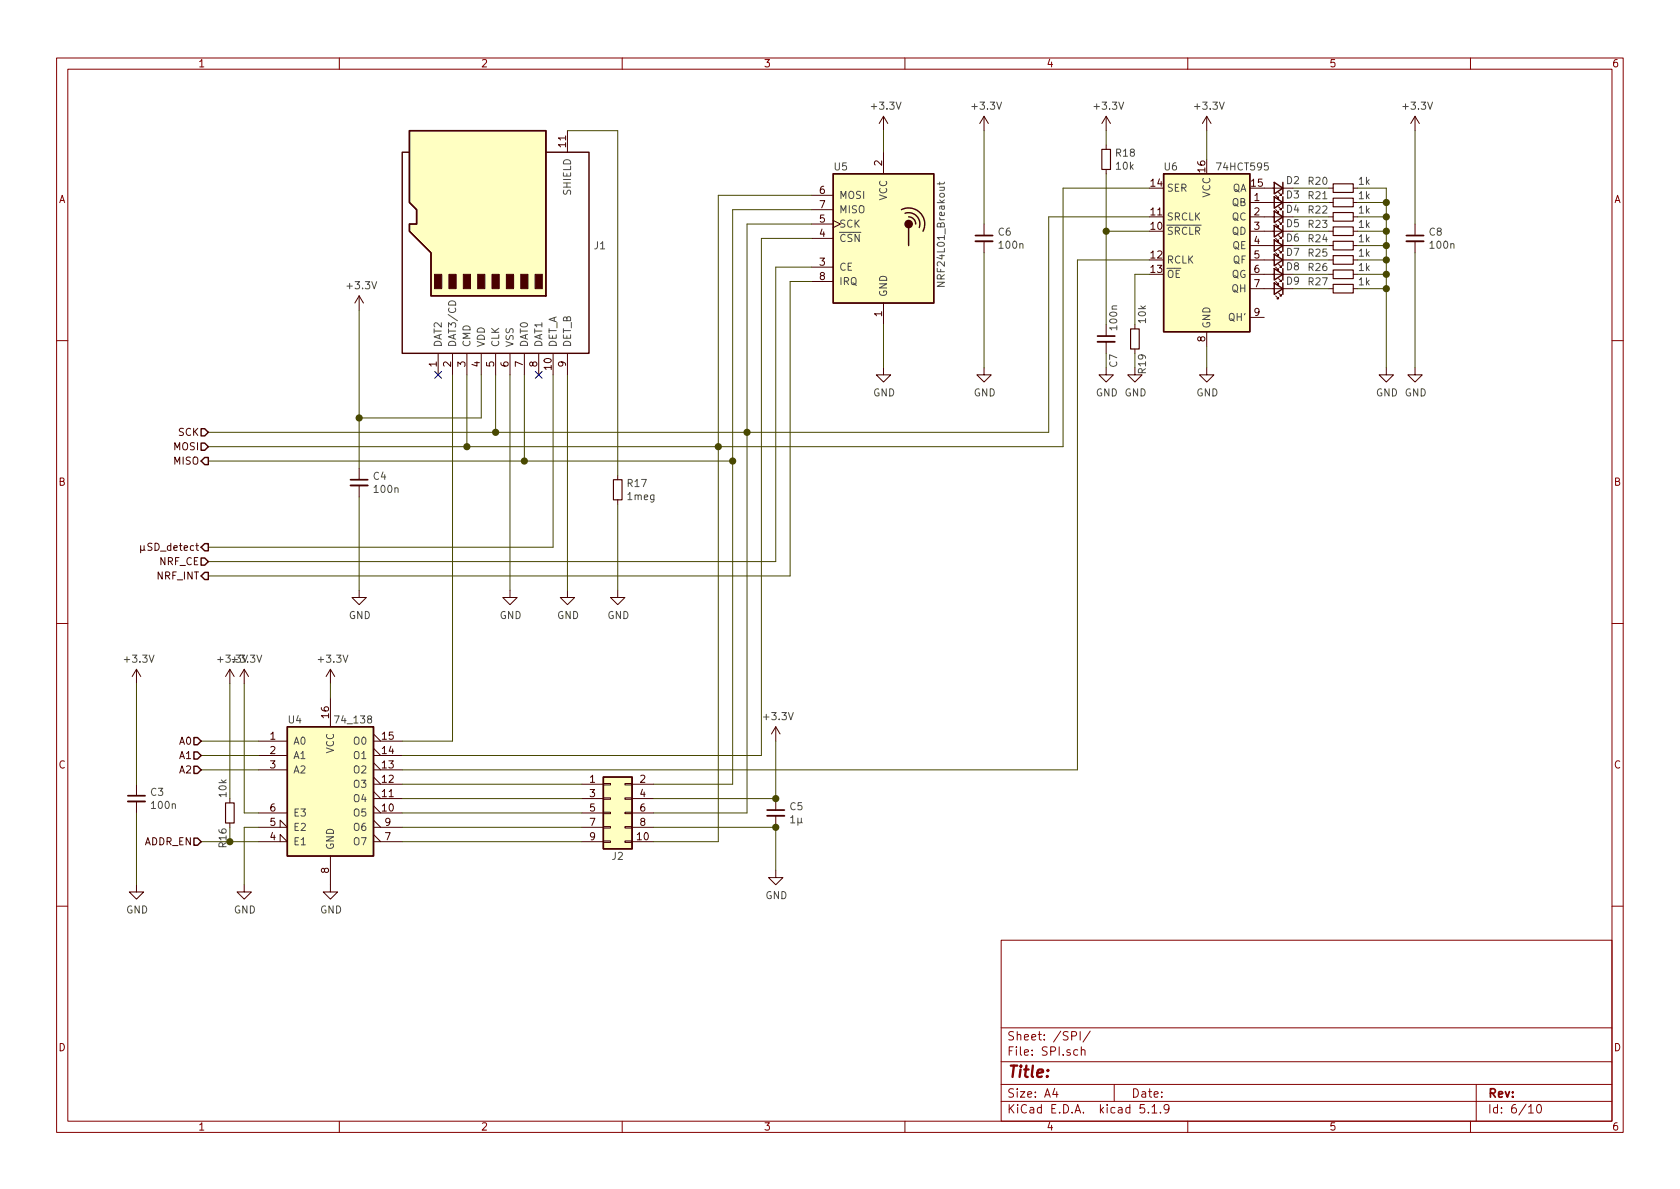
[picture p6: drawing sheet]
EESchema Schematic File Version 4
EELAYER 30 0
EELAYER END
$Descr A4 11693 8268
encoding utf-8
Sheet 6 10
Title ""
Date ""
Rev ""
Comp ""
Comment1 ""
Comment2 ""
Comment3 ""
Comment4 ""
$EndDescr
$Comp
L MCT_Labor_5529-rescue:74LS138-74xx U4
U 1 1
P 2300 5450
F 0 "U4" H 2000 5900 50  0000 L CNN
F 1 "74_138" H 2600 5900 50  0000 R CNN
F 2 "Package_SO:SOIC-16_3.9x9.9mm_P1.27mm" H 2300 5450 50  0001 C CNN
F 3 "http://www.ti.com/lit/gpn/sn74LS138" H 2300 5450 50  0001 C CNN
	1    2300 5450
	1    0    0    -1  
$EndComp
Text HLabel 1400 5150 0    50   Input ~ 0
A0
Text HLabel 1400 5250 0    50   Input ~ 0
A1
Text HLabel 1400 5350 0    50   Input ~ 0
A2
Text HLabel 1400 5850 0    50   Input ~ 0
ADDR_EN
Wire Wire Line
	1400 5150 1800 5150
Wire Wire Line
	1800 5250 1400 5250
Wire Wire Line
	1400 5350 1800 5350
Wire Wire Line
	1800 5850 1600 5850
$Comp
L MCT_Labor_5529-rescue:GND-power #PWR0121
U 1 1
P 2300 6150
F 0 "#PWR0121" H 2300 5900 50  0001 C CNN
F 1 "GND" H 2305 5977 50  0000 C CNN
F 2 "" H 2300 6150 50  0001 C CNN
F 3 "" H 2300 6150 50  0001 C CNN
	1    2300 6150
	1    0    0    -1  
$EndComp
$Comp
L MCT_Labor_5529-rescue:GND-power #PWR0122
U 1 1
P 1700 6150
F 0 "#PWR0122" H 1700 5900 50  0001 C CNN
F 1 "GND" H 1705 5977 50  0000 C CNN
F 2 "" H 1700 6150 50  0001 C CNN
F 3 "" H 1700 6150 50  0001 C CNN
	1    1700 6150
	1    0    0    -1  
$EndComp
Wire Wire Line
	1700 6150 1700 5750
Wire Wire Line
	1700 5750 1800 5750
$Comp
L MCT_Labor_5529-rescue:+3.3V-power #PWR0124
U 1 1
P 1700 4750
F 0 "#PWR0124" H 1700 4600 50  0001 C CNN
F 1 "+3.3V" H 1715 4923 50  0000 C CNN
F 2 "" H 1700 4750 50  0001 C CNN
F 3 "" H 1700 4750 50  0001 C CNN
	1    1700 4750
	1    0    0    -1  
$EndComp
Wire Wire Line
	1700 4750 1700 5650
Wire Wire Line
	1700 5650 1800 5650
$Comp
L MCT_Labor_5529-rescue:R_Small-Device R16
U 1 1
P 1600 5650
F 0 "R16" V 1550 5550 50  0000 R CNN
F 1 "10k" V 1550 5750 50  0000 L CNN
F 2 "Resistor_SMD:R_0603_1608Metric_Pad1.05x0.95mm_HandSolder" H 1600 5650 50  0001 C CNN
F 3 "~" H 1600 5650 50  0001 C CNN
	1    1600 5650
	1    0    0    -1  
$EndComp
Wire Wire Line
	1600 5750 1600 5850
Connection ~ 1600 5850
Wire Wire Line
	1600 5850 1400 5850
$Comp
L MCT_Labor_5529-rescue:+3.3V-power #PWR0125
U 1 1
P 1600 4750
F 0 "#PWR0125" H 1600 4600 50  0001 C CNN
F 1 "+3.3V" H 1615 4923 50  0000 C CNN
F 2 "" H 1600 4750 50  0001 C CNN
F 3 "" H 1600 4750 50  0001 C CNN
	1    1600 4750
	1    0    0    -1  
$EndComp
Wire Wire Line
	1600 4750 1600 5550
$Comp
L MCT_Labor_5529-rescue:C_Small-Device C3
U 1 1
P 950 5550
F 0 "C3" H 1042 5596 50  0000 L CNN
F 1 "100n" H 1042 5505 50  0000 L CNN
F 2 "Capacitor_SMD:C_0603_1608Metric_Pad1.05x0.95mm_HandSolder" H 950 5550 50  0001 C CNN
F 3 "~" H 950 5550 50  0001 C CNN
	1    950  5550
	1    0    0    -1  
$EndComp
$Comp
L MCT_Labor_5529-rescue:+3.3V-power #PWR0126
U 1 1
P 950 4750
F 0 "#PWR0126" H 950 4600 50  0001 C CNN
F 1 "+3.3V" H 965 4923 50  0000 C CNN
F 2 "" H 950 4750 50  0001 C CNN
F 3 "" H 950 4750 50  0001 C CNN
	1    950  4750
	1    0    0    -1  
$EndComp
$Comp
L MCT_Labor_5529-rescue:GND-power #PWR0127
U 1 1
P 950 6150
F 0 "#PWR0127" H 950 5900 50  0001 C CNN
F 1 "GND" H 955 5977 50  0000 C CNN
F 2 "" H 950 6150 50  0001 C CNN
F 3 "" H 950 6150 50  0001 C CNN
	1    950  6150
	1    0    0    -1  
$EndComp
Wire Wire Line
	950  6150 950  5650
Wire Wire Line
	950  5450 950  4750
Text HLabel 1450 3200 0    50   Output ~ 0
MISO
Text HLabel 1450 3100 0    50   Input ~ 0
MOSI
Text HLabel 1450 3000 0    50   Input ~ 0
SCK
Wire Wire Line
	1450 3000 3450 3000
Wire Wire Line
	3450 3000 3450 2600
Wire Wire Line
	3250 2600 3250 3100
Wire Wire Line
	3250 3100 1450 3100
Wire Wire Line
	3650 3200 1450 3200
Wire Wire Line
	3650 2600 3650 3200
NoConn ~ 3050 2600
NoConn ~ 3750 2600
$Comp
L MCT_Labor_5529-rescue:C_Small-Device C4
U 1 1
P 2500 3350
F 0 "C4" H 2592 3396 50  0000 L CNN
F 1 "100n" H 2592 3305 50  0000 L CNN
F 2 "Capacitor_SMD:C_0603_1608Metric_Pad1.05x0.95mm_HandSolder" H 2500 3350 50  0001 C CNN
F 3 "~" H 2500 3350 50  0001 C CNN
	1    2500 3350
	1    0    0    -1  
$EndComp
$Comp
L MCT_Labor_5529-rescue:GND-power #PWR0128
U 1 1
P 3550 4100
F 0 "#PWR0128" H 3550 3850 50  0001 C CNN
F 1 "GND" H 3555 3927 50  0000 C CNN
F 2 "" H 3550 4100 50  0001 C CNN
F 3 "" H 3550 4100 50  0001 C CNN
	1    3550 4100
	1    0    0    -1  
$EndComp
Wire Wire Line
	3550 4100 3550 2600
Wire Wire Line
	3350 2900 3350 2600
$Comp
L MCT_Labor_5529-rescue:+3.3V-power #PWR0129
U 1 1
P 2500 2150
F 0 "#PWR0129" H 2500 2000 50  0001 C CNN
F 1 "+3.3V" H 2515 2323 50  0000 C CNN
F 2 "" H 2500 2150 50  0001 C CNN
F 3 "" H 2500 2150 50  0001 C CNN
	1    2500 2150
	1    0    0    -1  
$EndComp
Wire Wire Line
	3350 2900 2500 2900
Wire Wire Line
	2500 2900 2500 2150
Wire Wire Line
	2500 2900 2500 3250
Connection ~ 2500 2900
$Comp
L MCT_Labor_5529-rescue:GND-power #PWR0130
U 1 1
P 2500 4100
F 0 "#PWR0130" H 2500 3850 50  0001 C CNN
F 1 "GND" H 2505 3927 50  0000 C CNN
F 2 "" H 2500 4100 50  0001 C CNN
F 3 "" H 2500 4100 50  0001 C CNN
	1    2500 4100
	1    0    0    -1  
$EndComp
Wire Wire Line
	2500 4100 2500 3450
$Comp
L MCT_Labor_5529-rescue:NRF24L01_Breakout-RF U5
U 1 1
P 6150 1650
F 0 "U5" H 5800 2150 50  0000 L CNN
F 1 "NRF24L01_Breakout" V 6550 1300 50  0000 L CNN
F 2 "RF_Module:nRF24L01_Breakout" H 6300 2250 50  0001 L CIN
F 3 "http://www.nordicsemi.com/eng/content/download/2730/34105/file/nRF24L01_Product_Specification_v2_0.pdf" H 6150 1550 50  0001 C CNN
	1    6150 1650
	1    0    0    -1  
$EndComp
$Comp
L MCT_Labor_5529-rescue:Micro_SD_Card_Det-Connector J1
U 1 1
P 3450 1700
F 0 "J1" V 3446 1020 50  0000 R CNN
F 1 "Micro_SD_Card_Det" V 3355 1020 50  0001 R CNN
F 2 "Connector_Card:microSD_HC_Hirose_DM3D-SF" H 5500 2400 50  0001 C CNN
F 3 "https://www.hirose.com/product/en/download_file/key_name/DM3/category/Catalog/doc_file_id/49662/?file_category_id=4&item_id=195&is_series=1" H 3450 1800 50  0001 C CNN
	1    3450 1700
	0    -1   -1   0   
$EndComp
$Comp
L MCT_Labor_5529-rescue:GND-power #PWR0131
U 1 1
P 3950 4100
F 0 "#PWR0131" H 3950 3850 50  0001 C CNN
F 1 "GND" H 3955 3927 50  0000 C CNN
F 2 "" H 3950 4100 50  0001 C CNN
F 3 "" H 3950 4100 50  0001 C CNN
	1    3950 4100
	1    0    0    -1  
$EndComp
Wire Wire Line
	3950 4100 3950 2600
Text HLabel 1450 3800 0    50   Output ~ 0
µSD_detect
Text HLabel 1450 3900 0    50   Input ~ 0
NRF_CE
Text HLabel 1450 4000 0    50   Output ~ 0
NRF_INT
Wire Wire Line
	1450 3800 3850 3800
Wire Wire Line
	3850 3800 3850 2600
Wire Wire Line
	5650 1350 5000 1350
Wire Wire Line
	5000 1350 5000 3100
Connection ~ 3250 3100
Wire Wire Line
	5650 1450 5100 1450
Wire Wire Line
	5100 1450 5100 3200
Connection ~ 3650 3200
Wire Wire Line
	5650 1550 5200 1550
Wire Wire Line
	5200 1550 5200 3000
Wire Wire Line
	5200 3000 3450 3000
Connection ~ 3450 3000
Wire Wire Line
	5650 1650 5300 1650
Wire Wire Line
	5650 1850 5400 1850
Wire Wire Line
	5400 1850 5400 3900
Wire Wire Line
	5400 3900 1450 3900
Wire Wire Line
	5650 1950 5500 1950
Wire Wire Line
	5500 4000 1450 4000
Wire Wire Line
	5500 1950 5500 4000
$Comp
L MCT_Labor_5529-rescue:+3.3V-power #PWR0132
U 1 1
P 6150 900
F 0 "#PWR0132" H 6150 750 50  0001 C CNN
F 1 "+3.3V" H 6165 1073 50  0000 C CNN
F 2 "" H 6150 900 50  0001 C CNN
F 3 "" H 6150 900 50  0001 C CNN
	1    6150 900 
	1    0    0    -1  
$EndComp
Wire Wire Line
	6150 900  6150 1050
$Comp
L MCT_Labor_5529-rescue:GND-power #PWR0133
U 1 1
P 6150 2550
F 0 "#PWR0133" H 6150 2300 50  0001 C CNN
F 1 "GND" H 6155 2377 50  0000 C CNN
F 2 "" H 6150 2550 50  0001 C CNN
F 3 "" H 6150 2550 50  0001 C CNN
	1    6150 2550
	1    0    0    -1  
$EndComp
$Comp
L MCT_Labor_5529-rescue:GND-power #PWR0134
U 1 1
P 6850 2550
F 0 "#PWR0134" H 6850 2300 50  0001 C CNN
F 1 "GND" H 6855 2377 50  0000 C CNN
F 2 "" H 6850 2550 50  0001 C CNN
F 3 "" H 6850 2550 50  0001 C CNN
	1    6850 2550
	1    0    0    -1  
$EndComp
$Comp
L MCT_Labor_5529-rescue:+3.3V-power #PWR0135
U 1 1
P 6850 900
F 0 "#PWR0135" H 6850 750 50  0001 C CNN
F 1 "+3.3V" H 6865 1073 50  0000 C CNN
F 2 "" H 6850 900 50  0001 C CNN
F 3 "" H 6850 900 50  0001 C CNN
	1    6850 900 
	1    0    0    -1  
$EndComp
$Comp
L MCT_Labor_5529-rescue:C_Small-Device C6
U 1 1
P 6850 1650
F 0 "C6" H 6942 1696 50  0000 L CNN
F 1 "100n" H 6942 1605 50  0000 L CNN
F 2 "Capacitor_SMD:C_0603_1608Metric_Pad1.05x0.95mm_HandSolder" H 6850 1650 50  0001 C CNN
F 3 "~" H 6850 1650 50  0001 C CNN
	1    6850 1650
	1    0    0    -1  
$EndComp
Wire Wire Line
	6850 1550 6850 900 
Wire Wire Line
	6850 1750 6850 2550
Wire Wire Line
	6150 2550 6150 2250
$Comp
L MCT_Labor_5529-rescue:R_Small-Device R17
U 1 1
P 4300 3400
F 0 "R17" H 4359 3446 50  0000 L CNN
F 1 "1meg" H 4359 3355 50  0000 L CNN
F 2 "Resistor_SMD:R_0603_1608Metric_Pad1.05x0.95mm_HandSolder" H 4300 3400 50  0001 C CNN
F 3 "~" H 4300 3400 50  0001 C CNN
	1    4300 3400
	1    0    0    -1  
$EndComp
$Comp
L MCT_Labor_5529-rescue:GND-power #PWR0136
U 1 1
P 4300 4100
F 0 "#PWR0136" H 4300 3850 50  0001 C CNN
F 1 "GND" H 4305 3927 50  0000 C CNN
F 2 "" H 4300 4100 50  0001 C CNN
F 3 "" H 4300 4100 50  0001 C CNN
	1    4300 4100
	1    0    0    -1  
$EndComp
Wire Wire Line
	4300 4100 4300 3500
Wire Wire Line
	4300 3300 4300 900 
Wire Wire Line
	4300 900  3950 900 
$Comp
L MCT_Labor_5529-rescue:74HCT595-74xx U6
U 1 1
P 8400 1700
AR Path="/5F3370D8" Ref="U6"  Part="1" 
AR Path="/5EF44B02/5F3370D8" Ref="U6"  Part="1" 
F 0 "U6" H 8150 2250 50  0000 C CNN
F 1 "74HCT595" H 8650 2250 50  0000 C CNN
F 2 "Package_SO:SOIC-16_3.9x9.9mm_P1.27mm" H 8400 1700 50  0001 C CNN
F 3 "https://assets.nexperia.com/documents/data-sheet/74HC_HCT595.pdf" H 8400 1700 50  0001 C CNN
	1    8400 1700
	1    0    0    -1  
$EndComp
$Comp
L MCT_Labor_5529-rescue:GND-power #PWR0137
U 1 1
P 9850 2550
F 0 "#PWR0137" H 9850 2300 50  0001 C CNN
F 1 "GND" H 9855 2377 50  0000 C CNN
F 2 "" H 9850 2550 50  0001 C CNN
F 3 "" H 9850 2550 50  0001 C CNN
	1    9850 2550
	1    0    0    -1  
$EndComp
$Comp
L MCT_Labor_5529-rescue:+3.3V-power #PWR0138
U 1 1
P 9850 900
F 0 "#PWR0138" H 9850 750 50  0001 C CNN
F 1 "+3.3V" H 9865 1073 50  0000 C CNN
F 2 "" H 9850 900 50  0001 C CNN
F 3 "" H 9850 900 50  0001 C CNN
	1    9850 900 
	1    0    0    -1  
$EndComp
$Comp
L MCT_Labor_5529-rescue:C_Small-Device C8
U 1 1
P 9850 1650
F 0 "C8" H 9942 1696 50  0000 L CNN
F 1 "100n" H 9942 1605 50  0000 L CNN
F 2 "Capacitor_SMD:C_0603_1608Metric_Pad1.05x0.95mm_HandSolder" H 9850 1650 50  0001 C CNN
F 3 "~" H 9850 1650 50  0001 C CNN
	1    9850 1650
	1    0    0    -1  
$EndComp
Wire Wire Line
	9850 1550 9850 900 
Wire Wire Line
	9850 1750 9850 2550
$Comp
L MCT_Labor_5529-rescue:GND-power #PWR0140
U 1 1
P 8400 2550
F 0 "#PWR0140" H 8400 2300 50  0001 C CNN
F 1 "GND" H 8405 2377 50  0000 C CNN
F 2 "" H 8400 2550 50  0001 C CNN
F 3 "" H 8400 2550 50  0001 C CNN
	1    8400 2550
	1    0    0    -1  
$EndComp
Wire Wire Line
	8400 2550 8400 2400
Wire Wire Line
	5200 3000 7300 3000
Wire Wire Line
	7300 3000 7300 1500
Wire Wire Line
	7300 1500 8000 1500
Connection ~ 5200 3000
Wire Wire Line
	5000 3100 7400 3100
Wire Wire Line
	7400 3100 7400 1300
Wire Wire Line
	7400 1300 8000 1300
Connection ~ 5000 3100
Wire Wire Line
	7500 1800 8000 1800
$Comp
L MCT_Labor_5529-rescue:R_Small-Device R19
U 1 1
P 7900 2350
F 0 "R19" V 7950 2250 50  0000 R CNN
F 1 "10k" V 7950 2450 50  0000 L CNN
F 2 "Resistor_SMD:R_0603_1608Metric_Pad1.05x0.95mm_HandSolder" H 7900 2350 50  0001 C CNN
F 3 "~" H 7900 2350 50  0001 C CNN
	1    7900 2350
	1    0    0    -1  
$EndComp
$Comp
L MCT_Labor_5529-rescue:C_Small-Device C7
U 1 1
P 7700 2350
F 0 "C7" V 7750 2250 50  0000 R CNN
F 1 "100n" V 7750 2400 50  0000 L CNN
F 2 "Capacitor_SMD:C_0603_1608Metric_Pad1.05x0.95mm_HandSolder" H 7700 2350 50  0001 C CNN
F 3 "~" H 7700 2350 50  0001 C CNN
	1    7700 2350
	1    0    0    -1  
$EndComp
Wire Wire Line
	7700 1200 7700 1600
Wire Wire Line
	8000 1600 7700 1600
Connection ~ 7700 1600
Wire Wire Line
	7700 1600 7700 2250
Wire Wire Line
	8000 1900 7900 1900
Wire Wire Line
	7900 1900 7900 2250
$Comp
L MCT_Labor_5529-rescue:GND-power #PWR0141
U 1 1
P 7900 2550
F 0 "#PWR0141" H 7900 2300 50  0001 C CNN
F 1 "GND" H 7905 2377 50  0000 C CNN
F 2 "" H 7900 2550 50  0001 C CNN
F 3 "" H 7900 2550 50  0001 C CNN
	1    7900 2550
	1    0    0    -1  
$EndComp
$Comp
L MCT_Labor_5529-rescue:GND-power #PWR0142
U 1 1
P 7700 2550
F 0 "#PWR0142" H 7700 2300 50  0001 C CNN
F 1 "GND" H 7705 2377 50  0000 C CNN
F 2 "" H 7700 2550 50  0001 C CNN
F 3 "" H 7700 2550 50  0001 C CNN
	1    7700 2550
	1    0    0    -1  
$EndComp
Wire Wire Line
	7700 2550 7700 2450
Wire Wire Line
	7900 2450 7900 2550
$Comp
L MCT_Labor_5529-rescue:R_Small-Device R18
U 1 1
P 7700 1100
F 0 "R18" H 7759 1146 50  0000 L CNN
F 1 "10k" H 7759 1055 50  0000 L CNN
F 2 "Resistor_SMD:R_0603_1608Metric_Pad1.05x0.95mm_HandSolder" H 7700 1100 50  0001 C CNN
F 3 "~" H 7700 1100 50  0001 C CNN
	1    7700 1100
	1    0    0    -1  
$EndComp
$Comp
L MCT_Labor_5529-rescue:+3.3V-power #PWR0143
U 1 1
P 7700 900
F 0 "#PWR0143" H 7700 750 50  0001 C CNN
F 1 "+3.3V" H 7715 1073 50  0000 C CNN
F 2 "" H 7700 900 50  0001 C CNN
F 3 "" H 7700 900 50  0001 C CNN
	1    7700 900 
	1    0    0    -1  
$EndComp
Wire Wire Line
	7700 900  7700 1000
$Comp
L MCT_Labor_5529-rescue:LED_Small-Device D2
U 1 1
P 8900 1300
F 0 "D2" H 8800 1250 50  0000 C CNN
F 1 "LED_Small" H 8900 1444 50  0001 C CNN
F 2 "LED_SMD:LED_0603_1608Metric_Pad1.05x0.95mm_HandSolder" V 8900 1300 50  0001 C CNN
F 3 "~" V 8900 1300 50  0001 C CNN
	1    8900 1300
	-1   0    0    1   
$EndComp
$Comp
L MCT_Labor_5529-rescue:R_Small-Device R20
U 1 1
P 9350 1300
F 0 "R20" V 9300 1200 50  0000 R CNN
F 1 "1k" V 9300 1400 50  0000 L CNN
F 2 "Resistor_SMD:R_0603_1608Metric_Pad1.05x0.95mm_HandSolder" H 9350 1300 50  0001 C CNN
F 3 "~" H 9350 1300 50  0001 C CNN
	1    9350 1300
	0    1    1    0   
$EndComp
Wire Wire Line
	9000 1300 9250 1300
$Comp
L MCT_Labor_5529-rescue:LED_Small-Device D3
U 1 1
P 8900 1400
F 0 "D3" H 8800 1350 50  0000 C CNN
F 1 "LED_Small" H 8900 1544 50  0001 C CNN
F 2 "LED_SMD:LED_0603_1608Metric_Pad1.05x0.95mm_HandSolder" V 8900 1400 50  0001 C CNN
F 3 "~" V 8900 1400 50  0001 C CNN
	1    8900 1400
	-1   0    0    1   
$EndComp
$Comp
L MCT_Labor_5529-rescue:R_Small-Device R21
U 1 1
P 9350 1400
F 0 "R21" V 9300 1300 50  0000 R CNN
F 1 "1k" V 9300 1500 50  0000 L CNN
F 2 "Resistor_SMD:R_0603_1608Metric_Pad1.05x0.95mm_HandSolder" H 9350 1400 50  0001 C CNN
F 3 "~" H 9350 1400 50  0001 C CNN
	1    9350 1400
	0    1    1    0   
$EndComp
Wire Wire Line
	9000 1400 9250 1400
$Comp
L MCT_Labor_5529-rescue:LED_Small-Device D4
U 1 1
P 8900 1500
F 0 "D4" H 8800 1450 50  0000 C CNN
F 1 "LED_Small" H 8900 1644 50  0001 C CNN
F 2 "LED_SMD:LED_0603_1608Metric_Pad1.05x0.95mm_HandSolder" V 8900 1500 50  0001 C CNN
F 3 "~" V 8900 1500 50  0001 C CNN
	1    8900 1500
	-1   0    0    1   
$EndComp
$Comp
L MCT_Labor_5529-rescue:R_Small-Device R22
U 1 1
P 9350 1500
F 0 "R22" V 9300 1400 50  0000 R CNN
F 1 "1k" V 9300 1600 50  0000 L CNN
F 2 "Resistor_SMD:R_0603_1608Metric_Pad1.05x0.95mm_HandSolder" H 9350 1500 50  0001 C CNN
F 3 "~" H 9350 1500 50  0001 C CNN
	1    9350 1500
	0    1    1    0   
$EndComp
Wire Wire Line
	9000 1500 9250 1500
$Comp
L MCT_Labor_5529-rescue:LED_Small-Device D5
U 1 1
P 8900 1600
F 0 "D5" H 8800 1550 50  0000 C CNN
F 1 "LED_Small" H 8900 1744 50  0001 C CNN
F 2 "LED_SMD:LED_0603_1608Metric_Pad1.05x0.95mm_HandSolder" V 8900 1600 50  0001 C CNN
F 3 "~" V 8900 1600 50  0001 C CNN
	1    8900 1600
	-1   0    0    1   
$EndComp
$Comp
L MCT_Labor_5529-rescue:R_Small-Device R23
U 1 1
P 9350 1600
F 0 "R23" V 9300 1500 50  0000 R CNN
F 1 "1k" V 9300 1700 50  0000 L CNN
F 2 "Resistor_SMD:R_0603_1608Metric_Pad1.05x0.95mm_HandSolder" H 9350 1600 50  0001 C CNN
F 3 "~" H 9350 1600 50  0001 C CNN
	1    9350 1600
	0    1    1    0   
$EndComp
Wire Wire Line
	9000 1600 9250 1600
$Comp
L MCT_Labor_5529-rescue:LED_Small-Device D6
U 1 1
P 8900 1700
F 0 "D6" H 8800 1650 50  0000 C CNN
F 1 "LED_Small" H 8900 1844 50  0001 C CNN
F 2 "LED_SMD:LED_0603_1608Metric_Pad1.05x0.95mm_HandSolder" V 8900 1700 50  0001 C CNN
F 3 "~" V 8900 1700 50  0001 C CNN
	1    8900 1700
	-1   0    0    1   
$EndComp
$Comp
L MCT_Labor_5529-rescue:R_Small-Device R24
U 1 1
P 9350 1700
F 0 "R24" V 9300 1600 50  0000 R CNN
F 1 "1k" V 9300 1800 50  0000 L CNN
F 2 "Resistor_SMD:R_0603_1608Metric_Pad1.05x0.95mm_HandSolder" H 9350 1700 50  0001 C CNN
F 3 "~" H 9350 1700 50  0001 C CNN
	1    9350 1700
	0    1    1    0   
$EndComp
Wire Wire Line
	9000 1700 9250 1700
$Comp
L MCT_Labor_5529-rescue:LED_Small-Device D7
U 1 1
P 8900 1800
F 0 "D7" H 8800 1750 50  0000 C CNN
F 1 "LED_Small" H 8900 1944 50  0001 C CNN
F 2 "LED_SMD:LED_0603_1608Metric_Pad1.05x0.95mm_HandSolder" V 8900 1800 50  0001 C CNN
F 3 "~" V 8900 1800 50  0001 C CNN
	1    8900 1800
	-1   0    0    1   
$EndComp
$Comp
L MCT_Labor_5529-rescue:R_Small-Device R25
U 1 1
P 9350 1800
F 0 "R25" V 9300 1700 50  0000 R CNN
F 1 "1k" V 9300 1900 50  0000 L CNN
F 2 "Resistor_SMD:R_0603_1608Metric_Pad1.05x0.95mm_HandSolder" H 9350 1800 50  0001 C CNN
F 3 "~" H 9350 1800 50  0001 C CNN
	1    9350 1800
	0    1    1    0   
$EndComp
Wire Wire Line
	9000 1800 9250 1800
$Comp
L MCT_Labor_5529-rescue:LED_Small-Device D8
U 1 1
P 8900 1900
F 0 "D8" H 8800 1850 50  0000 C CNN
F 1 "LED_Small" H 8900 2044 50  0001 C CNN
F 2 "LED_SMD:LED_0603_1608Metric_Pad1.05x0.95mm_HandSolder" V 8900 1900 50  0001 C CNN
F 3 "~" V 8900 1900 50  0001 C CNN
	1    8900 1900
	-1   0    0    1   
$EndComp
$Comp
L MCT_Labor_5529-rescue:R_Small-Device R26
U 1 1
P 9350 1900
F 0 "R26" V 9300 1800 50  0000 R CNN
F 1 "1k" V 9300 2000 50  0000 L CNN
F 2 "Resistor_SMD:R_0603_1608Metric_Pad1.05x0.95mm_HandSolder" H 9350 1900 50  0001 C CNN
F 3 "~" H 9350 1900 50  0001 C CNN
	1    9350 1900
	0    1    1    0   
$EndComp
Wire Wire Line
	9000 1900 9250 1900
$Comp
L MCT_Labor_5529-rescue:LED_Small-Device D9
U 1 1
P 8900 2000
F 0 "D9" H 8800 1950 50  0000 C CNN
F 1 "LED_Small" H 8900 2144 50  0001 C CNN
F 2 "LED_SMD:LED_0603_1608Metric_Pad1.05x0.95mm_HandSolder" V 8900 2000 50  0001 C CNN
F 3 "~" V 8900 2000 50  0001 C CNN
	1    8900 2000
	-1   0    0    1   
$EndComp
$Comp
L MCT_Labor_5529-rescue:R_Small-Device R27
U 1 1
P 9350 2000
F 0 "R27" V 9300 1900 50  0000 R CNN
F 1 "1k" V 9300 2100 50  0000 L CNN
F 2 "Resistor_SMD:R_0603_1608Metric_Pad1.05x0.95mm_HandSolder" H 9350 2000 50  0001 C CNN
F 3 "~" H 9350 2000 50  0001 C CNN
	1    9350 2000
	0    1    1    0   
$EndComp
Wire Wire Line
	9000 2000 9250 2000
$Comp
L MCT_Labor_5529-rescue:GND-power #PWR0144
U 1 1
P 9650 2550
F 0 "#PWR0144" H 9650 2300 50  0001 C CNN
F 1 "GND" H 9655 2377 50  0000 C CNN
F 2 "" H 9650 2550 50  0001 C CNN
F 3 "" H 9650 2550 50  0001 C CNN
	1    9650 2550
	1    0    0    -1  
$EndComp
Wire Wire Line
	9450 1300 9650 1300
Wire Wire Line
	9650 1300 9650 1400
Wire Wire Line
	9450 1400 9650 1400
Connection ~ 9650 1400
Wire Wire Line
	9650 1400 9650 1500
Wire Wire Line
	9650 1500 9450 1500
Connection ~ 9650 1500
Wire Wire Line
	9650 1500 9650 1600
Wire Wire Line
	9450 1600 9650 1600
Connection ~ 9650 1600
Wire Wire Line
	9650 1600 9650 1700
Wire Wire Line
	9650 1700 9450 1700
Connection ~ 9650 1700
Wire Wire Line
	9650 1700 9650 1800
Wire Wire Line
	9450 1800 9650 1800
Connection ~ 9650 1800
Wire Wire Line
	9650 1800 9650 1900
Wire Wire Line
	9650 1900 9450 1900
Connection ~ 9650 1900
Wire Wire Line
	9650 1900 9650 2000
Wire Wire Line
	9450 2000 9650 2000
Connection ~ 9650 2000
Wire Wire Line
	9650 2000 9650 2550
Wire Wire Line
	3150 2600 3150 5150
Wire Wire Line
	2800 5150 3150 5150
Wire Wire Line
	5300 5250 5300 1650
Wire Wire Line
	2800 5250 5300 5250
Wire Wire Line
	7500 1800 7500 5350
Wire Wire Line
	2800 5350 7500 5350
$Comp
L MCT_Labor_5529-rescue:Conn_02x05_Odd_Even-Connector_Generic J2
U 1 1
P 4250 5650
F 0 "J2" H 4300 5350 50  0000 C CNN
F 1 "Conn_02x05_Odd_Even" H 4300 5300 50  0001 C CNN
F 2 "Connector_PinHeader_2.54mm:PinHeader_2x05_P2.54mm_Vertical" H 4250 5650 50  0001 C CNN
F 3 "~" H 4250 5650 50  0001 C CNN
	1    4250 5650
	1    0    0    -1  
$EndComp
Wire Wire Line
	2800 5450 4050 5450
Wire Wire Line
	4050 5550 2800 5550
Wire Wire Line
	2800 5650 4050 5650
Wire Wire Line
	4050 5750 2800 5750
Wire Wire Line
	2800 5850 4050 5850
Wire Wire Line
	4550 5450 5100 5450
Wire Wire Line
	5100 5450 5100 3200
Connection ~ 5100 3200
Wire Wire Line
	5100 3200 3650 3200
Wire Wire Line
	4550 5850 5000 5850
Wire Wire Line
	5000 5850 5000 3100
Wire Wire Line
	5000 3100 3250 3100
Wire Wire Line
	4550 5650 5200 5650
Wire Wire Line
	5200 5650 5200 3000
$Comp
L MCT_Labor_5529-rescue:GND-power #PWR0145
U 1 1
P 5400 6050
F 0 "#PWR0145" H 5400 5800 50  0001 C CNN
F 1 "GND" H 5405 5877 50  0000 C CNN
F 2 "" H 5400 6050 50  0001 C CNN
F 3 "" H 5400 6050 50  0001 C CNN
	1    5400 6050
	1    0    0    -1  
$EndComp
$Comp
L MCT_Labor_5529-rescue:+3.3V-power #PWR0146
U 1 1
P 5400 5150
F 0 "#PWR0146" H 5400 5000 50  0001 C CNN
F 1 "+3.3V" H 5415 5323 50  0000 C CNN
F 2 "" H 5400 5150 50  0001 C CNN
F 3 "" H 5400 5150 50  0001 C CNN
	1    5400 5150
	1    0    0    -1  
$EndComp
Wire Wire Line
	5400 5150 5400 5550
Wire Wire Line
	4550 5750 5400 5750
Wire Wire Line
	5400 5750 5400 6050
$Comp
L MCT_Labor_5529-rescue:C_Small-Device C5
U 1 1
P 5400 5650
F 0 "C5" H 5492 5696 50  0000 L CNN
F 1 "1µ" H 5492 5605 50  0000 L CNN
F 2 "Capacitor_SMD:C_0603_1608Metric_Pad1.05x0.95mm_HandSolder" H 5400 5650 50  0001 C CNN
F 3 "~" H 5400 5650 50  0001 C CNN
	1    5400 5650
	1    0    0    -1  
$EndComp
Connection ~ 5400 5550
Wire Wire Line
	5400 5550 4550 5550
Connection ~ 5400 5750
$Comp
L MCT_Labor_5529-rescue:+3.3V-power #PWR0139
U 1 1
P 8400 900
F 0 "#PWR0139" H 8400 750 50  0001 C CNN
F 1 "+3.3V" H 8415 1073 50  0000 C CNN
F 2 "" H 8400 900 50  0001 C CNN
F 3 "" H 8400 900 50  0001 C CNN
	1    8400 900 
	1    0    0    -1  
$EndComp
Wire Wire Line
	8400 900  8400 1100
Wire Wire Line
	2300 4750 2300 4850
$Comp
L MCT_Labor_5529-rescue:+3.3V-power #PWR0123
U 1 1
P 2300 4750
F 0 "#PWR0123" H 2300 4600 50  0001 C CNN
F 1 "+3.3V" H 2315 4923 50  0000 C CNN
F 2 "" H 2300 4750 50  0001 C CNN
F 3 "" H 2300 4750 50  0001 C CNN
	1    2300 4750
	1    0    0    -1  
$EndComp
$EndSCHEMATC
